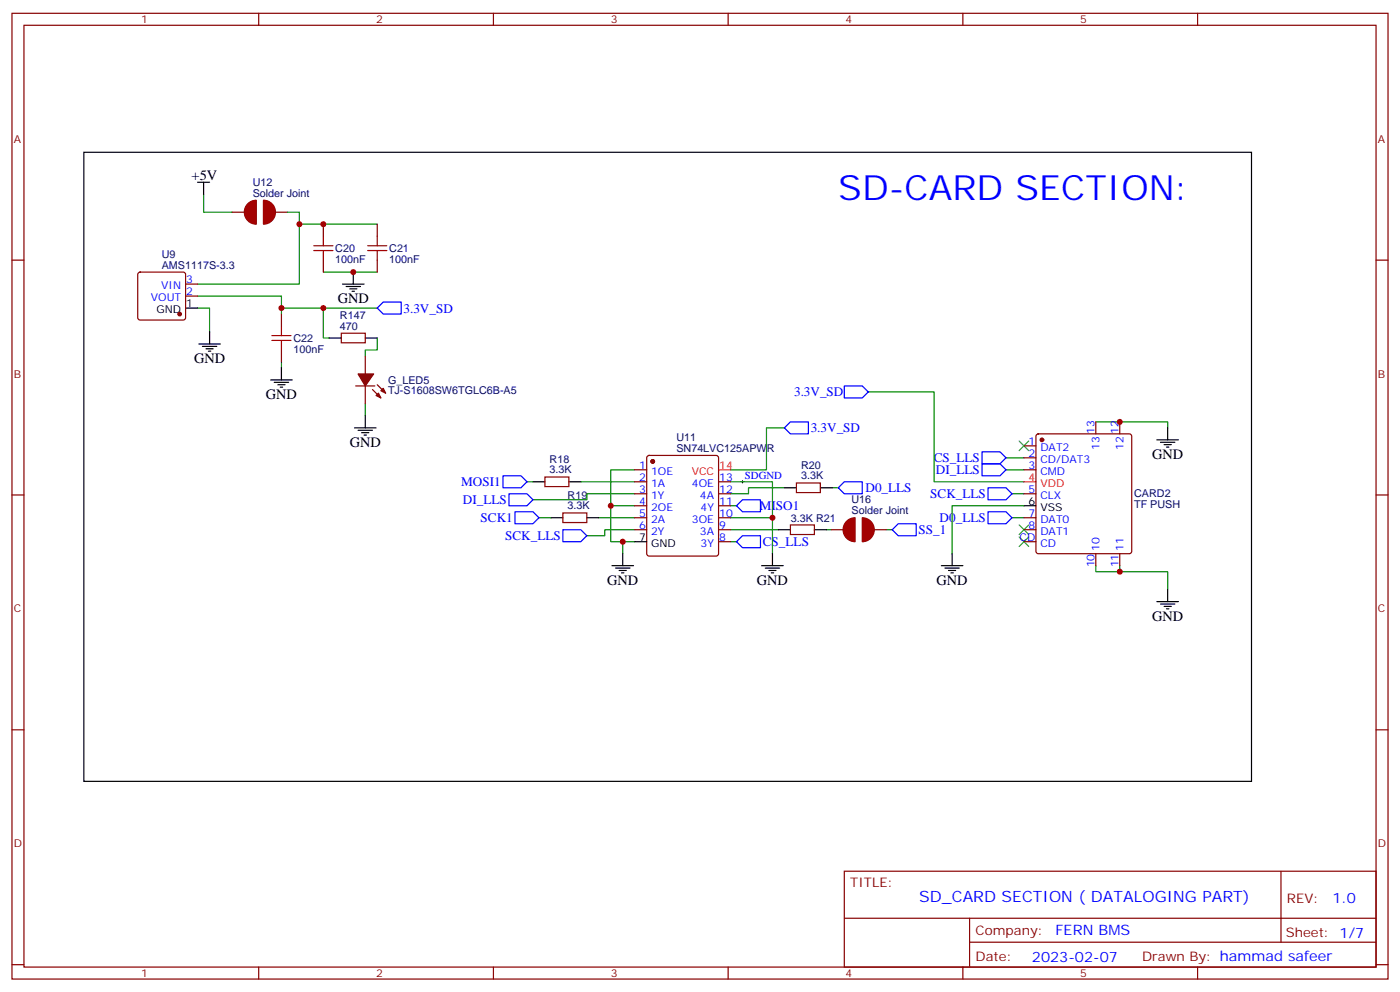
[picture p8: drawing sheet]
<svg xmlns="http://www.w3.org/2000/svg" width="412mm" height="292mm" viewBox="0 0 412 292" stroke-linecap="round" stroke-linejoin="round" font-family="sans-serif">
<g fill="none" stroke="#870000" stroke-width=".35">
<path d="M3.5 3.9h405.4v284.4h-405.4zM7.1 7.4h398.2v277.3h-398.2zM76.2 3.9v3.5M145.3 3.9v3.5M214.5 3.9v3.5M283.6 3.9v3.5M352.8 3.9v3.5M3.5 76.6h3.6M68.4 62.5h3.6M81.1 62.5h3.6M95.2 66v3.5M95.2 76.6v3.5"/>
<path d="M111.1 66v3.5M111.1 76.6v3.5M405.3 76.6h3.6M40.8 80.3l.5-.2h12.7l.5 .2 .2 .5v12.7l-.3 .5-.4 .2h-12.7l-.5-.2-.2-.5v-12.7zM54.7 83.6h3.5M54.7 87.2h3.5M82.9 92.5v3.5M100.5 98.1h7.1v2.8h-7.1zM82.9 103v3.6M104.8 113.6h5.6M107.6 104.8v5.3M107.6 113.6v5.3"/>
<path d="M109.7 114.7l2.5 2.5M111.1 113.3l2.5 2.4M187 138.3h3.5M190.7 134.3l.5-.2h19.8l.5 .2 .2 .5v28.2l-.3 .5-.4 .2h-19.8l-.5-.2-.2-.5v-28.2zM301.6 131.3h3.6M301.6 134.8h3.6M301.6 138.3h3.6M305.4 127.9l.5-.2h26.8l.5 .2 .2 .5v33.9l-.3 .5-.4 .2h-26.8l-.5-.2-.2-.5v-33.9zM322.8 124.2v3.5M329.8 124.2v3.5M3.5 145.7h3.6M160.5 140.4h7.1v2.9h-7.1z"/>
<path d="M165.8 151h7.1v2.8h-7.1zM187 156h3.5M187 145.4h3.5M187 152.4h3.5M187 141.9h3.5M187 148.9h3.5M211.7 156h3.5M211.7 145.4h3.5M211.7 152.4h3.5M211.7 159.5h3.5M211.7 141.9h3.5M211.7 148.9h3.5"/>
<path d="M232.8 154.6h7.1v2.8h-7.1zM234.6 142.2h7.1v2.8h-7.1zM244.8 156h3.6M257.5 156h3.6M301.6 156h3.6M301.6 145.4h3.6M301.6 152.4h3.6M301.6 159.5h3.6M405.3 145.7h3.6M322.8 163v3.5M329.8 163v3.5M3.5 214.9h3.6"/>
<path d="M405.3 214.9h3.6M248.7 256.5h156.6v28.2h-156.6zM377.3 256.5v20.9M248.7 270.4h156.5M285.6 277.4h119.6M285.6 270.4v14.1M3.5 284h3.6M76.2 284.7v3.6M145.3 284.7v3.6M214.5 284.7v3.6M283.6 284.7v3.6M352.8 284.7v3.6"/>
<path d="M405.3 284h3.6"/>
</g>
<g fill="none" stroke="#008700" stroke-width=".35">
<path d="M60 57.2v5.3h8.4M84.7 62.5h3.5v21.1h-30M88.2 66h22.9M58.2 87.2h24.7v5.3M58.2 90.7h3.5v7.1M82.9 90.7h28.2M95.2 90.7v8.8h1.8M95.2 80.1h15.9M111.1 99.5v3.5h-3.5v1.8M82.9 106.6v1.7M107.6 118.9v3.5M255.8 115.4h19.4v26.5h26.4"/>
<path d="M187 138.3h-7.1v10.6h7.1M231.1 126h-5.3v12.3h-10.6M296.3 138.3h5.3M296.3 134.8h5.3M322.8 124.2h21.2v1.8M155.2 141.9h1.8M158.7 152.4h3.6M171.1 141.9h15.9M176.4 152.4h10.6M179.9 148.9v10.6h7.1M183.4 159.5v3.5M187 156h-8.8v1.7h-5.3"/>
<path d="M187 145.4h-14.1v1.7h-15.9M215.2 141.9h12.3v10.5M215.2 152.4h12.3v10.6M215.2 156h14.1M215.2 159.5h1.8M215.2 148.9h1.8M231.1 143.6h-10.6v1.8h-5.3M243.4 156h1.4M245.2 143.6h1.7M261.1 156h1.7M298.1 145.4h3.5M298.1 152.4h3.5"/>
<path d="M301.6 148.9h-21.1v14.1M322.8 166.5v1.8h7M329.8 166.5v1.8h14.2v5.3"/>
</g>
<g fill="#900" stroke="#900" stroke-width=".35">
<path d="M249.4 153.5a3.5 3.5 0 0 1 2.5-1.1v7.1a3.5 3.5 0 0 1-3.3-2.2 3.5 3.5 0 0 1 .8-3.8z"/>
<path d="M254 152.4a3.5 3.5 0 0 1 3.5 3.6 3.5 3.5 0 0 1-3.5 3.5z"/>
<path d="M73 60a3.5 3.5 0 0 1 2.5-1.1v7.1a3.5 3.5 0 0 1-3.3-2.2 3.5 3.5 0 0 1 .8-3.8z"/>
<path d="M77.6 58.9a3.5 3.5 0 0 1 3.5 3.6 3.5 3.5 0 0 1-3.5 3.5z"/>
</g>
<g fill="none" stroke="#000" stroke-width=".35">
<path d="M24.7 44.8h344v185.2h-344zM58.2 53.7h3.5M60 53.7v3.5M54.7 90.7h3.5M61.7 97.8v3.5M97 99.5h3.5M100.9 83.6h6.3M102 84.3h4.2M103 85.1h2.1M103.7 85.8h.7M104.1 80.1v3.5M107.6 99.5h3.5"/>
<path d="M58.6 101.3h6.3M59.6 102h4.3M60.7 102.7h2.1M61.4 103.4h.7M79.7 111.9h6.4M80.8 112.6h4.2M81.8 113.3h2.2M82.5 114h.8M82.9 108.3v3.6M104.4 126h6.4M105.5 126.7h4.2M106.5 127.4h2.2"/>
<path d="M107.2 128.1h.7M107.6 122.4v3.6M340.8 129.5h6.3M341.8 130.2h4.3M342.9 130.9h2.1M343.6 131.6h.7M344 126v3.5M157 141.9h3.5M162.3 152.4h3.5M167.6 141.9h3.5M172.9 152.4h3.5M187 159.5h3.5"/>
<path d="M229.3 156h3.5M231.1 143.6h3.5M239.9 156h3.5M241.7 143.6h3.5M301.6 148.9h3.6M180.3 166.5h6.3M181.3 167.3h4.3M182.4 168h2.1M183.1 168.7h.7M183.4 163v3.5M224.4 166.5h6.3M225.4 167.3h4.3"/>
<path d="M226.5 168h2.1M227.2 168.7h.7M227.5 163v3.5M277.3 166.5h6.3M278.3 167.3h4.3M279.4 168h2.1M280.1 168.7h.7M280.5 163v3.5M340.8 177.1h6.3M341.8 177.8h4.3M342.9 178.5h2.1M343.6 179.2h.7"/>
<path d="M344 173.6v3.5"/>
</g>
<g fill="#870000" stroke="#870000" stroke-width=".35">
<path d="M110.8 116.5l.7-.8 .7 1.5z"/>
<path d="M112.2 115l.7-.7 .7 1.4z"/>
<path d="M105.5 110.1h4.6l-2.5 3.5z"/>
<circle cx="52.9" cy="92.5" r=".53"/>
<circle cx="306.9" cy="129.5" r=".53"/>
<circle cx="192.3" cy="135.9" r=".53"/>
</g>
<g fill="none" stroke="#00f" stroke-width=".35">
<path d="M111.1 90.7l1.8-1.8h5.3v3.6h-5.3zM248.7 113.6h5.3l1.8 1.8-1.8 1.8h-5.3zM231.1 126l1.7-1.8h5.3v3.5h-5.3zM289.3 136.6h5.3l1.7 1.7-1.7 1.8h-5.3zM289.3 133h5.3l1.7 1.8-1.7 1.8h-5.3zM148.2 140.1h5.3l1.7 1.8-1.7 1.7h-5.3zM149.9 145.4h5.3l1.8 1.7-1.8 1.8h-5.3zM151.7 150.7h5.3l1.7 1.7-1.7 1.8h-5.3zM165.8 156h5.3l1.8 1.7-1.8 1.8h-5.3zM217 159.5l1.7-1.8h5.3v3.6h-5.3zM218.7 147.1h5.3v3.6h-5.3l-1.7-1.8zM246.9 143.6l1.8-1.7h5.3v3.5h-5.3z"/>
<path d="M262.8 156l1.8-1.8h5.3v3.5h-5.3zM291 143.6h5.3l1.8 1.8-1.8 1.7h-5.3zM291 150.7h5.3l1.8 1.7-1.8 1.8h-5.3z"/>
</g>
<path d="M300.2 129.9l2.8 2.8M303 129.9l-2.8 2.8M300.2 154.6l2.8 2.8M300.2 158.1l2.8 2.8M303 154.6l-2.8 2.8M303 158.1l-2.8 2.8" fill="none" stroke="#3c3" stroke-width=".35"/>
<path d="M218.4 141.9h.7M218.7 141.5v.7" fill="none" stroke="#000" stroke-width=".29"/>
<path d="M92.4 73.8h5.7M92.4 72.4h5.7M95.2 69.5v2.9M95.2 73.8v2.8M108.3 73.8h5.6M108.3 72.4h5.6M111.1 69.5v2.9M111.1 73.8v2.8M80.1 98.8h5.6M82.9 96v2.8M80.1 100.2h5.6M82.9 100.2v2.8" fill="none" stroke="#a10000" stroke-width=".35"/>
<path d="M211.7 138.3h3.5M301.6 141.9h3.6" fill="none" stroke="#f00" stroke-width=".35"/>
<g fill="#c00">
<circle cx="95.3" cy="90.7" r=".88"/>
<circle cx="329.8" cy="124.2" r=".88"/>
<circle cx="329.8" cy="168.3" r=".88"/>
<circle cx="227.5" cy="152.4" r=".88"/>
<circle cx="183.4" cy="159.5" r=".88"/>
<circle cx="179.9" cy="148.9" r=".88"/>
<circle cx="82.9" cy="90.7" r=".88"/>
<circle cx="104.1" cy="80.1" r=".88"/>
<circle cx="95.3" cy="66" r=".88"/>
<circle cx="88.2" cy="66" r=".88"/>
</g>
<text font-size="10.2" fill="#00f" x="246.9" y="58.9">SD-CARD SECTION:</text>
<text font-size="4.6" fill="#00f" x="270.8" y="265.5">SD_CARD SECTION ( DATALOGING PART)</text>
<g font-size="4.2">
<text x="56.4" y="53">+5V</text>
<text x="99.5" y="89.3">GND</text>
<text x="57.1" y="106.9">GND</text>
<text x="78.3" y="117.5">GND</text>
<text x="103" y="131.6">GND</text>
<text x="339.4" y="135.1">GND</text>
<text x="178.9" y="172.2">GND</text>
<text x="223" y="172.2">GND</text>
<text x="275.9" y="172.2">GND</text>
<text x="339.4" y="182.8">GND</text>
</g>
<g font-size="4.2" fill="#00f">
<text x="392.5" y="265.8">1.0</text>
<text x="310.9" y="275.3">FERN BMS</text>
<text x="304" y="283.1">2023-02-07</text>
</g>
<g font-size="3.9" fill="#00f">
<text x="118.9" y="92.1">3.3V_SD</text>
<text x="233.9" y="116.5">3.3V_SD</text>
<text x="238.8" y="127.3">3.3V_SD</text>
<text x="275.1" y="136">CS_LLS</text>
<text x="135.9" y="143.1">MOSI1</text>
<text x="275.7" y="139.6">DI_LLS</text>
<text x="136.3" y="148.4">DI_LLS</text>
<text x="255" y="144.9">D0_LLS</text>
<text x="274" y="146.6">SCK_LLS</text>
<text x="141.6" y="153.6">SCK1</text>
<text x="223.8" y="150.1">MISO1</text>
<text x="276.8" y="153.6">D0_LLS</text>
<text x="148.8" y="158.9">SCK_LLS</text>
<text x="224.7" y="160.8">CS_LLS</text>
<text x="270.6" y="157.2">SS_1</text>
</g>
<g font-size="3.9" fill="#800">
<text x="250.5" y="261.1">TITLE:</text>
<text x="379.1" y="265.8">REV:</text>
<text x="287.4" y="275.3">Company:</text>
<text x="378.7" y="275.9">Sheet: 1/7</text>
<text x="287.4" y="283">Date:</text>
<text x="336.4" y="283.1">Drawn By: hammad safeer</text>
</g>
<g font-size="3.2" fill="#800">
<text x="41.6" y="6.9">1</text>
<text x="110.8" y="6.9">2</text>
<text x="179.9" y="6.9">3</text>
<text x="249.1" y="6.9">4</text>
<text x="318.2" y="6.9">5</text>
<text x="4.1" y="42">A</text>
<text x="405.9" y="42">A</text>
<text x="4.1" y="111.2">B</text>
<text x="405.9" y="111.2">B</text>
<text x="4.1" y="180.3">C</text>
<text x="405.9" y="180.3">C</text>
<text x="4.1" y="249.4">D</text>
<text x="405.9" y="249.4">D</text>
<text x="41.6" y="287.7">1</text>
<text x="110.8" y="287.7">2</text>
<text x="179.9" y="287.7">3</text>
<text x="249.1" y="287.7">4</text>
<text x="318.2" y="287.7">5</text>
</g>
<g font-size="3.2" fill="#000080">
<text x="74.4" y="57.9">Solder Joint</text>
<text x="74.4" y="54.7">U12</text>
<text x="47.6" y="75.9">U9</text>
<text x="98.8" y="77.4">100nF</text>
<text x="98.8" y="74.2">C20</text>
<text x="114.7" y="77.4">100nF</text>
<text x="114.7" y="74.2">C21</text>
<text x="47.6" y="79.1">AMS1117S-3.3</text>
<text x="100.1" y="93.9">R147</text>
<text x="86.4" y="100.7">C22</text>
<text x="100.1" y="97">470</text>
<text x="86.4" y="103.9">100nF</text>
<text x="114.3" y="112.9">G_LED5</text>
<text x="114.3" y="116.1">TJ-S1608SW6TGLC6B-A5</text>
<text x="199.2" y="129.9">U11</text>
<text x="161.9" y="136.4">R18</text>
<text x="199.2" y="133">SN74LVC125APWR</text>
<text x="161.9" y="139.4">3.3K</text>
<text x="236" y="141.1">3.3K</text>
<text x="236" y="138.2">R20</text>
<text x="167.2" y="150">3.3K</text>
<text x="167.2" y="147">R19</text>
<text x="250.8" y="148.2">U16</text>
<text x="334.1" y="149.6">TF PUSH</text>
<text x="334.1" y="146.4">CARD2</text>
<text x="233" y="153.6">3.3K R21</text>
<text x="250.8" y="151.4">Solder Joint</text>
</g>
<g font-size="3.2" fill="#00f">
<text x="54.9" y="83.3">3</text>
<text x="44.4" y="88.6">VOUT</text>
<text x="47.5" y="85.1">VIN</text>
<text x="54.9" y="86.8">2</text>
<text x="303" y="130.9">1</text>
<text x="322.4" y="127.7" transform="rotate(-90 322.4 127.7)">13</text>
<text x="329.5" y="127.7" transform="rotate(-90 329.5 127.7)">12</text>
<text x="188.3" y="138">1</text>
<text x="303" y="134.4">2</text>
<text x="303" y="138">3</text>
<text x="306.5" y="132.7">DAT2</text>
<text x="306.5" y="136.2">CD/DAT3</text>
<text x="323.8" y="132.5" transform="rotate(-90 323.8 132.5)">13</text>
<text x="330.9" y="132.5" transform="rotate(-90 330.9 132.5)">12</text>
<text x="188.3" y="141.5">2</text>
<text x="191.8" y="139.7">1OE</text>
<text x="191.8" y="143.3">1A</text>
<text x="203.8" y="143.3">4OE</text>
<text x="211.8" y="141.5">13</text>
<text x="219.4" y="141">SDGND</text>
<text x="306.5" y="139.7">CMD</text>
<text x="188.3" y="145">3</text>
<text x="188.3" y="148.6">4</text>
<text x="191.8" y="146.8">1Y</text>
<text x="206.2" y="146.8">4A</text>
<text x="211.8" y="148.6">11</text>
<text x="211.8" y="145">12</text>
<text x="303" y="145">5</text>
<text x="306.5" y="146.8">CLX</text>
<text x="188.3" y="152.1">5</text>
<text x="188.3" y="155.6">6</text>
<text x="191.8" y="150.3">2OE</text>
<text x="191.8" y="153.8">2A</text>
<text x="203.8" y="153.8">3OE</text>
<text x="206.4" y="150.3">4Y</text>
<text x="211.8" y="155.6">9</text>
<text x="211.8" y="152.1">10</text>
<text x="303" y="152.1">7</text>
<text x="303" y="155.6">8</text>
<text x="306.5" y="153.8">DAT0</text>
<text x="191.8" y="157.4">2Y</text>
<text x="206.2" y="157.4">3A</text>
<text x="206.4" y="160.9">3Y</text>
<text x="211.8" y="159.1">8</text>
<text x="300.3" y="159.1">CD</text>
<text x="306.5" y="157.4">DAT1</text>
<text x="306.5" y="160.9">CD</text>
<text x="322.4" y="167.1" transform="rotate(-90 322.4 167.1)">10</text>
<text x="323.8" y="162.3" transform="rotate(-90 323.8 162.3)">10</text>
<text x="329.5" y="167.1" transform="rotate(-90 329.5 167.1)">11</text>
<text x="330.9" y="162.3" transform="rotate(-90 330.9 162.3)">11</text>
</g>
<g font-size="3.2">
<text x="46.1" y="92.1">GND</text>
<text x="54.9" y="90.3">1</text>
<text x="303" y="148.6">6</text>
<text x="306.5" y="150.3">VSS</text>
<text x="188.3" y="159.1">7</text>
<text x="191.8" y="160.9">GND</text>
</g>
<g font-size="3.2" fill="#f00">
<text x="211.8" y="138">14</text>
<text x="203.8" y="139.7">VCC</text>
<text x="303" y="141.5">4</text>
<text x="306.5" y="143.3">VDD</text>
</g>
</svg>
